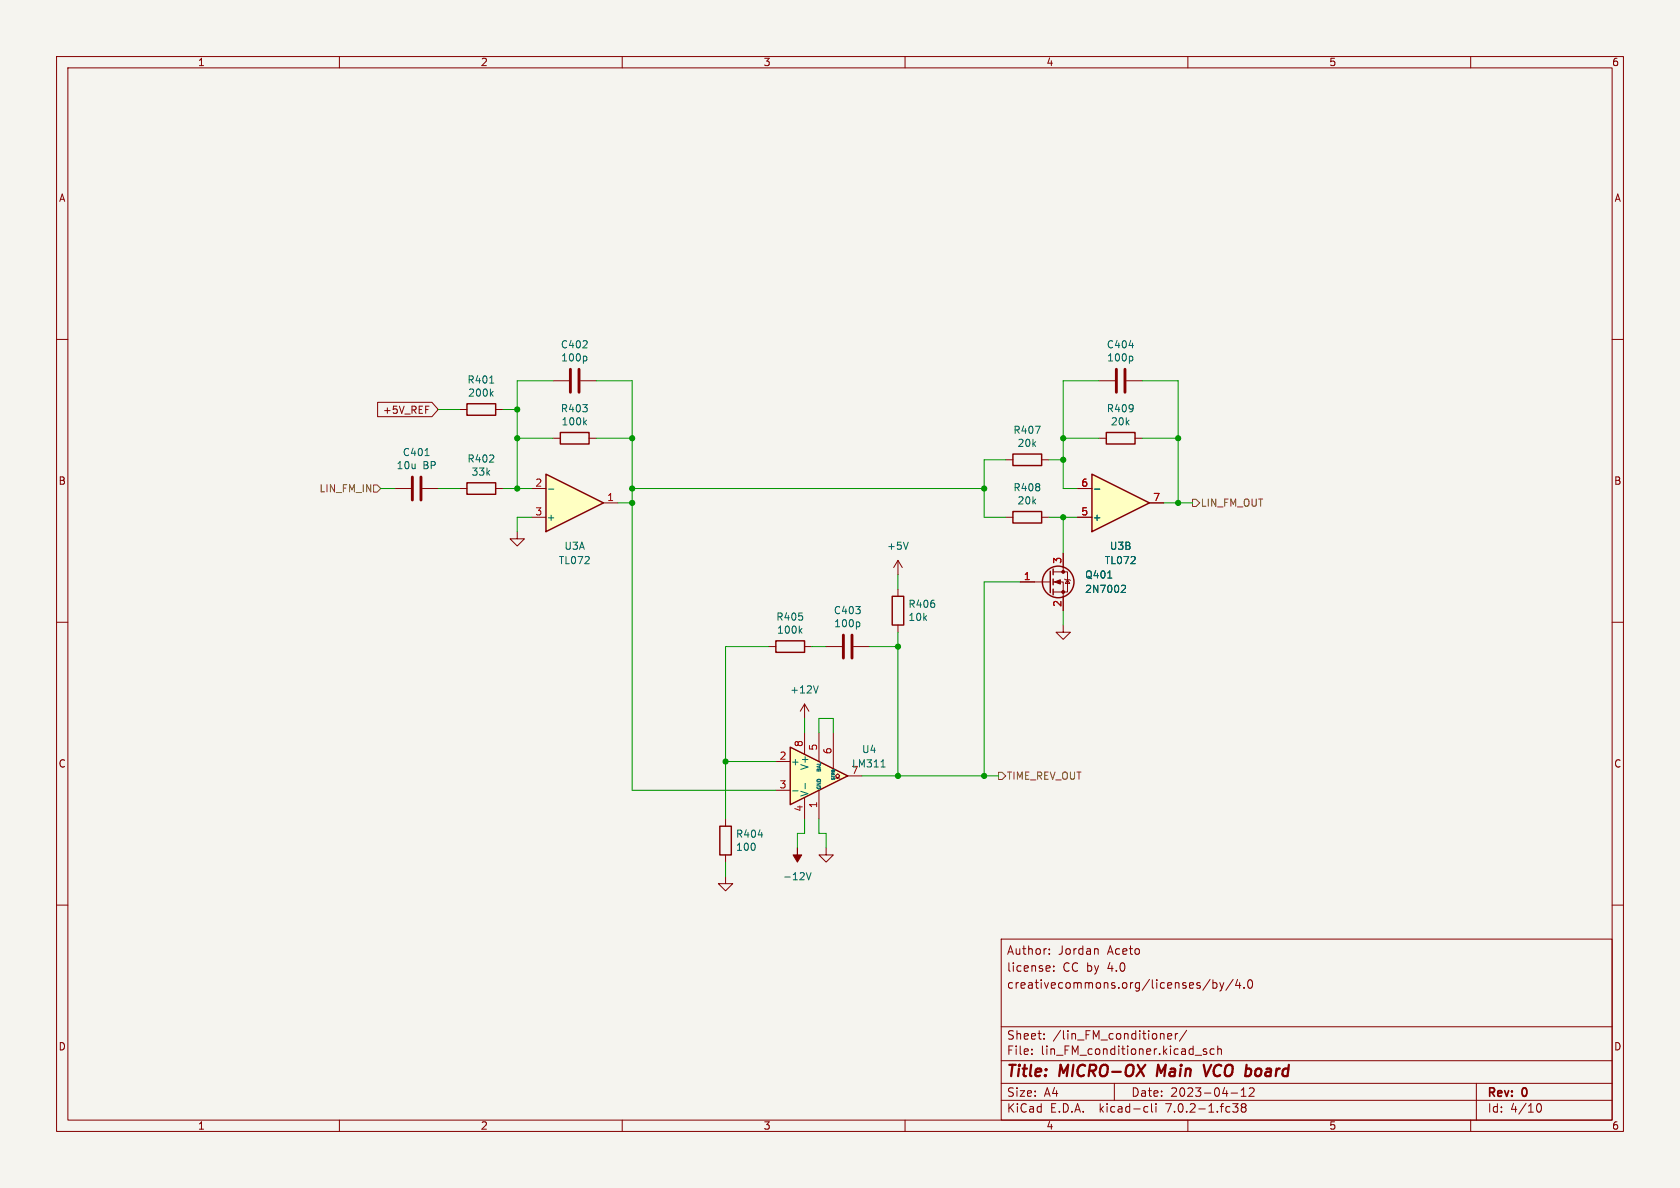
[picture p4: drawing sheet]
<svg xmlns="http://www.w3.org/2000/svg" width="297mm" height="210mm" viewBox="0 0 297 210" stroke-linecap="round" stroke-linejoin="round" font-family="sans-serif">
<path d="M0 0h297v210h-297z" fill="#f5f4ef" stroke="#f5f4ef" stroke-width=".18"/>
<g fill="none" stroke="#840000" stroke-width=".18">
<path d="M10 10h277v190h-277zM12 12h273v186h-273zM60 10v2M110 10v2M160 10v2M210 10v2M260 10v2M10 60h2M285 60h2M10 110h2M285 110h2M10 160h2"/>
<path d="M285 160h2M177 166h108v32h-108zM185.5 168.6v.1M185.5 167.8v.1M185.6 170.8v.3l-.7 .1M186.3 171.6v.1M186.3 170.8v.1M193.9 167.7l.2 .2v.8M213.9 173.1l-1.3 2M214.4 173.2v1.5M214.4 173.8l.5-.1 .2 .3v.4l-.1 .2h-.6M215.6 173.7l.4 1"/>
<path d="M216 174.7l-.1 .4-.3 .1M216.4 173.7l-.4 1M218 173.1l-1.3 2M218.8 173.1l-.4 1.1h1M219.1 173.7v1M219.9 174.6v.1M220.7 173.3l.2-.1a.81 .81 0 0 1 .6 .6 .81 .81 0 0 1-.3 .8l-.1 .1a.81 .81 0 0 1-.4-1.4zM60 198v2M110 198v2M160 198v2M177 194.5h108M177 191.5h108"/>
<path d="M177 187.5h108M177 181.5h108M182.4 186.3v.1M182.4 185.5v.1M184.6 183.6v.1M184.6 182.8v.1M197 191.5v3M202.5 195.6l.4 .1M202.9 196.5l-.4 .1M203.6 195.1v1.3l.2 .2M204.4 195.1v.1M204.4 195.6v1"/>
<path d="M205.7 182.8l.1 .9M206.4 183.2l.7-.1v-.3l-.5-.1-.2 .2 .1 .7h.6M207.8 182.7v1M208.2 182.7l-.3 .1-.1 .2M209.8 182.1l-1.3 2M210 198v2M211.3 186.5h1.1M213.3 185.5l-.4-.1-.2 .2 .1 .2 .5 .2v.3h-.6M214.6 185.5l-.4-.1-.3 .3v.4l.2 .2h.5M215.3 185.5l.2-.1 .4 .1v.9M215.3 184.9v1.5M217.6 193.2h1.2"/>
<path d="M217.9 195.1h1l-.5 .6 .4 .1v.7l-.2 .1h-.5l-.2-.1M219.4 193.8h.9M219.4 192.7l.5-.4v1.5M219.7 195.7l-.3 .3 .1 .5 .2 .1 .4-.1 .2-.2-.1-.4-.2-.2M219.7 195.7l-.3-.2 .3-.4 .4 .1 .2 .2-.3 .3M219.7 195.7h.3M220.9 192.4l.5-.1 .2 .1 .1 .3-.9 1.1h.9M260 198v2M261 191.5v6.5M271.7 195.4l.3-.3a.81 .81 0 0 1 .6 .6 .81 .81 0 0 1-.3 .8l-.3 .1-.3-.3"/>
</g>
<path d="M212.8 188.2l.4 2 .9-2" fill="none" stroke="#840000" stroke-width=".4"/>
<path d="M139.7 132.1l10.2 5.1-10.2 5z" fill="#ffffc2"/>
<g fill="none" stroke="#840000" stroke-width=".25">
<path d="M82.5 71.4h5.1v2h-5.1zM99.1 76.5h5v2h-5zM82.5 85.3h5.1v2.1h-5.1zM179.1 80.3h5v2h-5zM179.1 90.4h5v2.1h-5zM185.7 101v3.8M186.2 100.6v1M186.2 102.4v1M186.2 104.1v1.1M139.7 132.1l10.2 5.1-10.2 5z"/>
<circle cx="187.1" cy="102.9" r="2.79"/>
</g>
<g fill="none" stroke="#840000" stroke-width=".18">
<path d="M81.3 72.4h1.2M87.6 72.4h1.3M97.8 67.3h2.8M97.8 77.5h1.3M102.6 67.3h2.8M104.1 77.5h1.3M69.8 86.4h2.8M74.7 86.4h2.8M81.3 86.4h1.2M87.6 86.4h1.3M177.8 81.3h1.3M177.8 91.4h1.3"/>
<path d="M184.1 81.3h1.3M184.1 91.4h1.3M188 97.8v3.3M180.3 102.9h5.4M186.2 102.9h1.8v5.1M186.2 101.1h2.5v3.5h-2.5M188.2 102.4l.1 .1h.8l.1 .1M188.7 102.5l.4 .6h-.8zM137.2 134.6h2.5M137.2 139.7h2.5M142.2 129.5v3.9M144.8 129.5v5.1"/>
<path d="M144.8 139.7v5.1M147.3 129.5v6.4M147.7 137.5h.4l-.4-.3 .4-.4 .4 .4-.4 .3h.4M149.9 137.2h2.5M142.2 141v3.8M146 149.9v1.2h1.3l-1.3 1.3-1.2-1.3h1.2"/>
</g>
<g fill="none" stroke="#006464" stroke-width=".18">
<path d="M86.6 67.7h.7M86.8 69.5l.4 .5M87.2 69.2l-.5 .5M103.3 74.6l.4 .5M103.6 63l.1 .2-.1 .5M103.7 74.3l-.5 .4M75.1 80.5h.8M195.8 102.2h.8M198.4 103.5h.5l.1 .3-.8 .9h.8M140.1 139.8h1M142.3 138.5v1M155.8 135.6h.7"/>
<path d="M142.5 154.3l.5 1.2 .4-1.2"/>
</g>
<path d="M100.8 65.3v4M102.4 65.3v4M72.9 84.3v4.1M74.4 84.3v4.1" fill="none" stroke="#840000" stroke-width=".51"/>
<g fill="#840000" stroke="#840000" stroke-width=".18">
<path d="M186.4 102.9l1.1-.4v.8z"/>
<path d="M141 149.9v1.2h.7l-.7 1.3-.8-1.3h.8z"/>
<circle cx="188" cy="104.6" r=".25"/>
<circle cx="188" cy="101.1" r=".25"/>
</g>
<path d="M193 83.8l10.2 5.1-10.2 5.1z" fill="#ffffc2"/>
<path d="M193 83.8l10.2 5.1-10.2 5.1z" fill="none" stroke="#840000" stroke-width=".25"/>
<path d="M190.5 91.4h2.5M190.5 86.4h2.5M203.2 88.9h2.5" fill="none" stroke="#840000" stroke-width=".18"/>
<path d="M193.5 86.5h.9" fill="none" stroke="#006464" stroke-width=".18"/>
<path d="M96.5 83.8l10.2 5.1-10.2 5.1z" fill="#ffffc2"/>
<path d="M195.6 76.5h5.1v2h-5.1zM96.5 83.8l10.2 5.1-10.2 5.1zM137.2 113.3h5v2h-5zM157.7 105.4h2.1v5.1h-2.1zM127.3 146.1h2v5h-2z" fill="none" stroke="#840000" stroke-width=".25"/>
<g fill="none" stroke="#840000" stroke-width=".18">
<path d="M66.8 71.1h9.6l1.1 1.3-1.1 1.3h-9.6zM75.3 71.8h.6M194.3 67.3h2.8M194.3 77.5h1.3M199.1 67.3h2.8M200.7 77.5h1.2M91.4 94v1.3h1.3l-1.3 1.2-1.2-1.2h1.2M94 86.4h2.5M94 91.4h2.5M106.7 88.9h2.5M158.7 99.1v2.5M158.7 99.1l-.7 1.2"/>
<path d="M158.7 99.1l.8 1.2M188 97.8v2.5M190.5 86.4h2.5M190.5 91.4h2.5M203.2 88.9h2.5M135.9 114.3h1.3M142.2 114.3h1.3M146 114.3h2.8M150.9 114.3h2.8M158.7 104.1v1.3M158.7 110.5v1.3M180.3 102.9h2.6"/>
<path d="M188 110.5v1.3h1.2l-1.2 1.2-1.3-1.2h1.3M188 105.4v2.6M142.2 124.5l-.7 1.2M142.2 124.5v2.5M142.2 124.5l.8 1.2M128.3 154.9v1.3h1.2l-1.2 1.3-1.3-1.3h1.3M128.3 144.8v1.3M128.3 151.1v1.3"/>
</g>
<path d="M200.1 63l.2 .2-.2 .5M96.9 86.5h1M160.6 95.8l-.5 1.3M193.5 86.5h.9M141.4 111.5l.4 .4M141.8 111.1l-.5 .5M151.9 110l.1 .2-.1 .5M195.8 102.2h.8M198.4 103.5h.5l.1 .3-.8 .9h.8M144.7 121.2l-.5 1.3" fill="none" stroke="#006464" stroke-width=".18"/>
<path d="M197.4 65.3v4M198.9 65.3v4M149.1 112.3v4M150.6 112.3v4" fill="none" stroke="#840000" stroke-width=".51"/>
<path d="M66 85.7h.7l.6 .7-.6 .6h-.7zM210.8 88.3h.7l.6 .6-.6 .6h-.7zM176.5 136.5h.7l.6 .7-.6 .6h-.7z" fill="none" stroke="#725600" stroke-width=".18"/>
<g fill="none" stroke="#009600" stroke-width=".18">
<path d="M77.5 72.4h3.8M88.9 72.4h2.5M91.4 77.5h6.4M97.8 67.3h-6.4v19.1M105.4 77.5h6.4M105.4 67.3h6.4v72.4h25.4M188 77.5h6.3M194.3 67.3h-6.3v19.1h2.5M201.9 77.5h6.4M201.9 67.3h6.4v21.6M67.3 86.4h2.5M77.5 86.4h3.8"/>
<path d="M88.9 86.4h5.1M94 91.4h-2.6v2.6M109.2 88.9h2.6M111.8 86.4h62.2M177.8 81.3h-3.8v10.1h3.8M185.4 91.4h5.1M185.4 81.3h2.6M188 91.4v6.4M205.7 88.9h5.1M135.9 114.3h-7.6v30.5M143.5 114.3h2.5M153.7 114.3h5"/>
<path d="M158.7 101.6v2.5M158.7 111.8v25.4M180.3 102.9h-6.3v34.3M188 108v2.5M128.3 134.6h8.9M142.2 127v2.5M144.8 129.5v-2.5h2.5v2.5M152.4 137.2h24.1M128.3 152.4v2.5M142.2 144.8v2.5h-1.2v2.6M144.8 144.8v2.5h1.2v2.6"/>
</g>
<g fill="#009600" stroke="#009600" stroke-width=".18">
<circle cx="174" cy="86.4" r=".46"/>
<circle cx="158.7" cy="114.3" r=".46"/>
<circle cx="158.7" cy="137.2" r=".46"/>
<circle cx="174" cy="137.2" r=".46"/>
<circle cx="91.4" cy="77.5" r=".46"/>
<circle cx="111.8" cy="77.5" r=".46"/>
<circle cx="91.4" cy="86.4" r=".46"/>
<circle cx="91.4" cy="72.4" r=".46"/>
<circle cx="188" cy="81.3" r=".46"/>
<circle cx="188" cy="77.5" r=".46"/>
<circle cx="208.3" cy="77.5" r=".46"/>
<circle cx="208.3" cy="88.9" r=".46"/>
<circle cx="188" cy="91.4" r=".46"/>
<circle cx="111.8" cy="86.4" r=".46"/>
<circle cx="111.8" cy="88.9" r=".46"/>
<circle cx="128.3" cy="134.6" r=".46"/>
</g>
<g font-size="2.8" fill="#840000">
<text x="178" y="190.8">Title:</text>
<text x="187.4" y="190.8">MICRO-OX</text>
<text x="205.2" y="190.8">Main</text>
<text x="214.2" y="190.8">VCO board</text>
</g>
<g font-size="2.1" fill="#840000">
<text x="178" y="171.9">license:</text>
<text x="178" y="168.9">Author:</text>
<text x="187.1" y="168.9">Jordan</text>
<text x="187.9" y="171.9">CC by</text>
<text x="195.8" y="168.9">Aceto</text>
<text x="195.8" y="171.9">4.0</text>
<text x="178" y="174.9">creativecommons.org/licenses/by/4.0</text>
<text x="178" y="183.9">Sheet:</text>
<text x="186.2" y="183.9">/lin_FM_conditioner/</text>
<text x="178" y="186.6">File:</text>
<text x="184" y="186.6">lin_FM_conditioner.kicad_sch</text>
<text x="178" y="196.8">KiCad</text>
<text x="178" y="194">Size:</text>
<text x="184.6" y="194">A4</text>
<text x="185.7" y="196.8">E.D.A.</text>
<text x="194.4" y="196.8">kicad-cli</text>
<text x="200" y="194">Date:</text>
<text x="206.2" y="196.8">7.0.2-1.fc38</text>
<text x="206.9" y="194">2023-04-12</text>
<text x="263" y="194.2">Rev:</text>
<text x="263" y="196.8">Id:</text>
<text x="267" y="196.8">4/10</text>
<text x="269.2" y="194.2">0</text>
</g>
<g font-size="1.8" fill="#840000">
<text x="35" y="11.8">1</text>
<text x="85" y="11.8">2</text>
<text x="135" y="11.8">3</text>
<text x="185" y="11.8">4</text>
<text x="235" y="11.8">5</text>
<text x="285" y="11.8">6</text>
<text x="10.4" y="35.8">A</text>
<text x="285.4" y="35.8">A</text>
<text x="67.6" y="73.3">+5V_REF</text>
<text x="10.3" y="85.8">B</text>
<text x="285.3" y="85.8">B</text>
<text x="10.3" y="135.8">C</text>
<text x="285.3" y="135.8">C</text>
<text x="10.3" y="185.8">D</text>
<text x="285.3" y="185.8">D</text>
<text x="35" y="199.8">1</text>
<text x="85" y="199.8">2</text>
<text x="135" y="199.8">3</text>
<text x="185" y="199.8">4</text>
<text x="235" y="199.8">5</text>
<text x="285" y="199.8">6</text>
</g>
<g font-size="1.8" fill="#006464">
<text x="99.1" y="61.7">C402</text>
<text x="99.1" y="64">100p</text>
<text x="195.6" y="61.7">C404</text>
<text x="195.7" y="64">100p</text>
<text x="82.6" y="68">R401</text>
<text x="82.7" y="70.3">200k</text>
<text x="99.1" y="73">R403</text>
<text x="99.2" y="75.3">100k</text>
<text x="179.1" y="76.8">R407</text>
<text x="195.6" y="73">R409</text>
<text x="196.3" y="75.3">20k</text>
<text x="70.1" y="83.1">10u</text>
<text x="71.1" y="80.8">C401</text>
<text x="74.7" y="83.1">BP</text>
<text x="82.6" y="81.9">R402</text>
<text x="179.8" y="79.2">20k</text>
<text x="83.3" y="84.2">33k</text>
<text x="179.1" y="87">R408</text>
<text x="179.8" y="89.3">20k</text>
<text x="96.6" y="92.3">+</text>
<text x="193.2" y="92.3">+</text>
<text x="98.7" y="99.9">TL072</text>
<text x="99.7" y="97.3">U3A</text>
<text x="156.8" y="97.3">+5V</text>
<text x="195.2" y="99.9">TL072</text>
<text x="196.2" y="97.3">U3B</text>
<text x="160.5" y="107.6">R406</text>
<text x="191.8" y="102.4">Q401</text>
<text x="191.8" y="105">2N7002</text>
<text x="137.2" y="109.9">R405</text>
<text x="137.3" y="112.2">100k</text>
<text x="147.3" y="108.7">C403</text>
<text x="147.4" y="111">100p</text>
<text x="160.5" y="109.9">10k</text>
<text x="139.6" y="122.7">+12V</text>
<text x="139.8" y="135.4">+</text>
<text x="143.1" y="136.3" transform="rotate(-90 143.1 136.3)">V+</text>
<text x="150.5" y="136.9">7</text>
<text x="150.6" y="135.8">LM311</text>
<text x="152.3" y="133.3">U4</text>
<text x="143.1" y="140.8" transform="rotate(-90 143.1 140.8)">V-</text>
<text x="130.1" y="148.2">R404</text>
<text x="130.1" y="150.6">100</text>
<text x="138.4" y="155.8">-12V</text>
</g>
<g font-size="1.8" fill="#725600">
<text x="56.3" y="87.2">LIN_FM_IN</text>
<text x="212.3" y="89.7">LIN_FM_OUT</text>
<text x="178" y="138">TIME_REV_OUT</text>
</g>
<g font-size="1.8" fill="#a90000">
<text x="94.6" y="86.1">2</text>
<text x="107.3" y="88.6">1</text>
<text x="191.1" y="86.1">6</text>
<text x="203.8" y="88.6">7</text>
<text x="94.6" y="91.2">3</text>
<text x="191.1" y="91.2">5</text>
<text x="187.7" y="99.7" transform="rotate(-90 187.7 99.7)">3</text>
<text x="180.9" y="102.6">1</text>
<text x="187.7" y="107.3" transform="rotate(-90 187.7 107.3)">2</text>
<text x="137.8" y="134.4">2</text>
<text x="142" y="132.1" transform="rotate(-90 142 132.1)">8</text>
<text x="144.5" y="132.7" transform="rotate(-90 144.5 132.7)">5</text>
<text x="147.1" y="133.4" transform="rotate(-90 147.1 133.4)">6</text>
<text x="137.8" y="139.4">3</text>
<text x="142" y="143.5" transform="rotate(-90 142 143.5)">4</text>
<text x="144.5" y="142.9" transform="rotate(-90 144.5 142.9)">1</text>
</g>
<g font-size=".9" fill="#006464">
<text x="145.3" y="136.6" transform="rotate(-90 145.3 136.6)">BAL</text>
<text x="145.3" y="139.6" transform="rotate(-90 145.3 139.6)">GND</text>
</g>
<text font-size=".7" fill="#006464" x="147.7" y="138.1" transform="rotate(-90 147.7 138.1)">STRB</text>
</svg>
